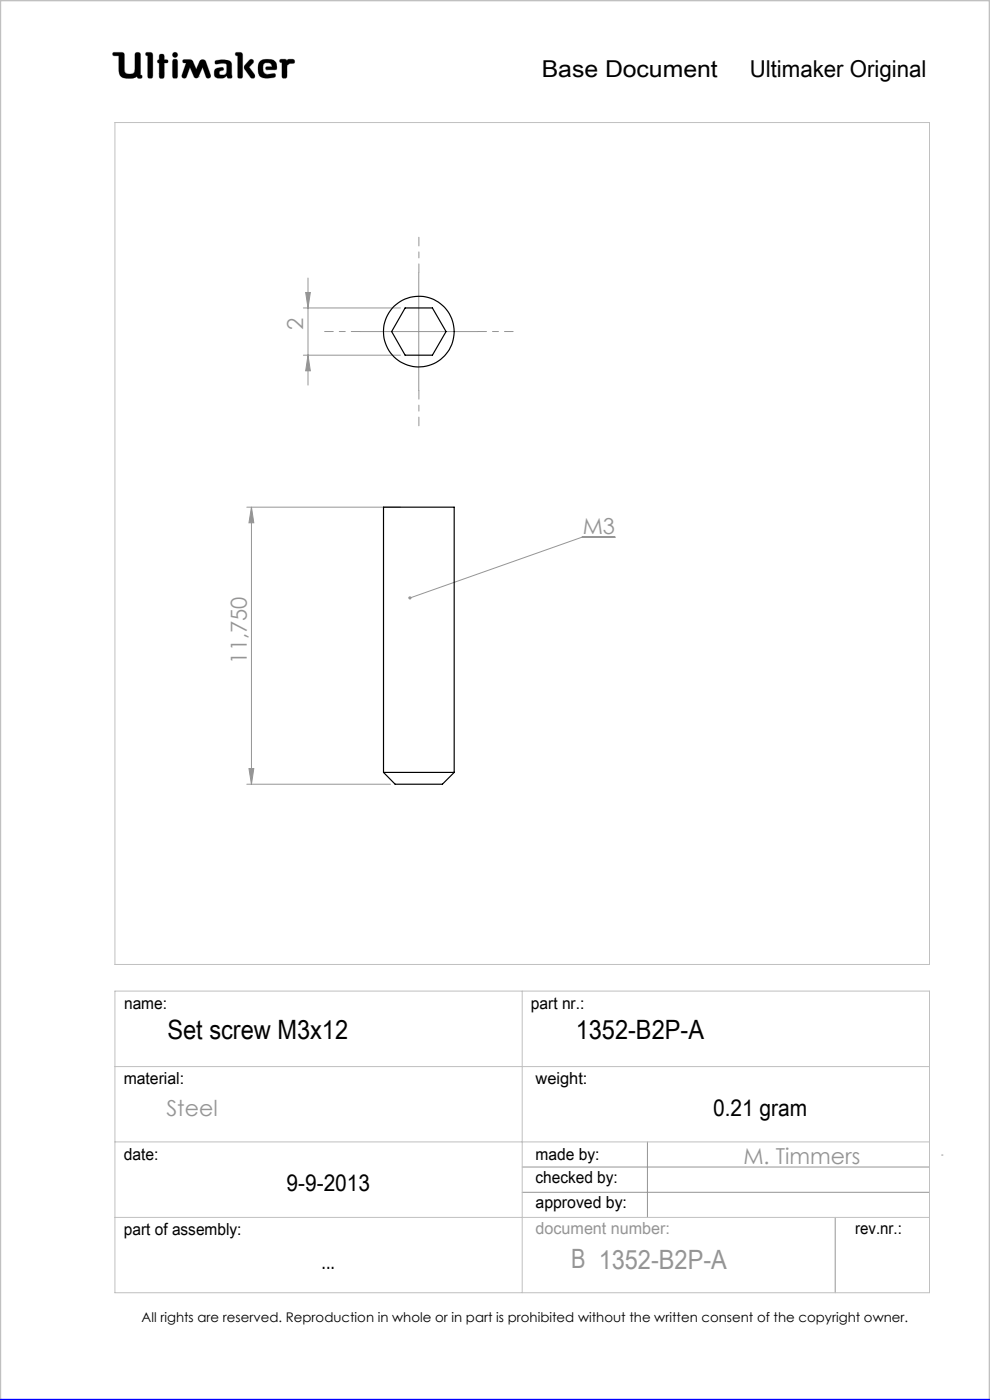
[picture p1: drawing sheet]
<svg xmlns="http://www.w3.org/2000/svg" width="210mm" height="297mm" viewBox="0 0 210 297" stroke-linecap="round" stroke-linejoin="round" font-family="sans-serif">
<g fill="none" stroke="#c0c0c0" stroke-width=".21">
<path d="M24 11.1h1.9l.4 .3 .2 3.9a1.51 1.51 0 0 0 2 0l.2-4a.77 .77 0 0 1 1 0l.1 4.6 .3 .1a.39 .39 0 0 1-.3 .6l-.6-.1-.1-.3-.9 .4-2.1-.1-.6-.5-.3-1.5v-2.7h-1a.39 .39 0 0 1-.3-.2 .39 .39 0 0 1 .1-.5zM31 11.1l1.2 .1 .2 .4-.1 4.8a.6 .6 0 0 1-.6 .2 .6 .6 0 0 1-.4-.5v-4.3l-.4-.1zM33.8 12.7v-1.1a.6 .6 0 0 1 .7-.1 .6 .6 0 0 1 .4 .5v.7h.6a.37 .37 0 0 1 0 .6l-.6 .1-.1 3.1a.6 .6 0 0 1-.6 .1 .6 .6 0 0 1-.4-.5v-2.7M33.8 12.7h.1M33.8 13.4h.1M33.8 15.7h.1M33.8 12.7h-.3l-.1 .3v.2l.4 .2M36.7 11.3l.4-.2 .4 .2 .2 .3-.2 .4-.4 .2-.4-.2-.1-.4zM36.8 12.6h.7l.2 .5v3l-.2 .5h-.7l-.2-.5v-3zM38.9 12.7h1.6l.5 .4 .6 1.6 .7-1.6 .5-.4 .6 .1 1.3 3.1-.1 .5a.53 .53 0 0 1-.5 .2 .53 .53 0 0 1-.4-.3l-.7-2-1 2.1-.4 .2-.4-.2-.9-2.1-.7 2a.54 .54 0 0 1-.5 .3 .54 .54 0 0 1-.5-.2v-.5l.9-2.5-.7-.2zM42.1 16.3h.1M45.6 12.9a3.7 3.7 0 0 1 3.4 .3l.1 .5 .1 2.7a.64 .64 0 0 1-1-.2l-1 .4-1.2-.1a1.15 1.15 0 0 1 0-2l1-.2 .3 .1 .1 .4-.8 .3-.1 .6 .2 .1 .8 .1 .4-.2 .2-.6-.1-1.5a2.59 2.59 0 0 0-2 0l-.4-.2z"/>
<path d="M50 11.1l1.3 .1 .2 .4-.1 4.8a.57 .57 0 0 1-.6 .2 .57 .57 0 0 1-.4-.5v-4.3l-.4-.1zM52.9 12.8l.4-.2 .4 .1 .1 .4-1 1.1 1.2 1.6 .1 .5-.2 .3h-.4l-.4-.2-1.3-2 .1-.6zM55 13.3a2.62 2.62 0 0 1 3.5-.1l.2 1.1-.1 .5h-2l-.3-.2 .1-.4 1.3-.1-.2-.5-.3-.2-.9-.1-.4 .4-.1 1.1 .2 .6 .8 .4 1.5-.2 .1 .1v.6a3.8 3.8 0 0 1-3.3-.1 3.2 3.2 0 0 1-.1-2.9zM56.6 14.8h.1M59.4 12.6h1.2l.3 .3a1.21 1.21 0 0 1 1.5-.2v.7l-.9 .1-.6 .4-.1 2.5a.6 .6 0 0 1-.6 .2 .6 .6 0 0 1-.4-.5v-2.8l-.5-.2zM24.4 26h172.8v178.6h-172.8zM24.4 210.3h172.8v63.9h-172.8zM110.8 210.3v63.9M24.4 226.3h172.8M24.4 242.2h172.8M24.4 258.3h172.8"/>
</g>
<g fill="none" stroke="#959595" stroke-width=".21">
<path d="M65.3 59v22.7M88.8 57.9v25M64.3 65.3h20.6M64.3 75.3h20.6M64.8 62.1h1l-.5 3.2zM65.3 75.3l.5 3.4h-1zM76.3 70.3h25.1M52.4 107.6h32.5M53.3 107.6l.5 3.3h-1zM53.3 107.6v58.8M130.4 113.9h-6.9l-36.5 13M52.4 166.4h30.4"/>
<path d="M52.8 163.1h1l-.5 3.3zM110.8 247.6h86.4M110.8 252.9h86.4M137.3 242.2v16.1M177.2 258.3v15.9M199.7 245h.3"/>
</g>
<path d="M0 297v-297h210v297" fill="none" stroke="#c0c0c0" stroke-width=".5"/>
<path d="M0 297h210" fill="none" stroke="#00f" stroke-width=".5"/>
<path d="M45.7 12.9l-.1 .5 .2 .2 1.2-.2 .9 .1 .2 .3-.1 1.4a.84 .84 0 0 1-.6 .7 .84 .84 0 0 1-.9-.3l.1-.4 .4-.2a.36 .36 0 0 0 .4-.4 .36 .36 0 0 0-.4-.3 1.23 1.23 0 0 0-1.6 1 1.07 1.07 0 0 0 .3 1.1 1.07 1.07 0 0 0 1.1 .2h.6l.3-.2a.28 .28 0 0 1 .4-.3 .28 .28 0 0 1 .2 .4 .57 .57 0 0 0 .6 .2 .57 .57 0 0 0 .3-.6l-.1-2.4a1.23 1.23 0 0 0-1.5-1zM50 11.1v.6l.4 .1v4.6l.3 .2h.5l.3-.3v-4.8l-.4-.4zM53 12.7l-1.2 1.3v.5l1.4 2 .6 .1 .2-.2v-.6l-1.2-1.6 1-.9v-.4l-.4-.3zM55.2 12.9a2.9 2.9 0 0 0 .1 3.4l.5 .2 1 .1 1.4-.2 .3-.2-.1-.5-.2-.1-1.4 .2-.6-.2-.3-.4-.1-.5a.99 .99 0 0 1 .7-1.3 .99 .99 0 0 1 1.2 .7l-1.2 .1-.2 .4 .3 .2h1.5a.51 .51 0 0 0 .6-.1 .51 .51 0 0 0 0-.6 1.62 1.62 0 0 0-2-1.5l-1.1 .1zM59.4 12.6l-.1 .6 .5 .1v3l.2 .3h.6l.3-.4v-2.3l.6-.4 .9-.1 .1-.5-.3-.3h-1l-.3 .3-.4-.3zM36.7 12.7l-.1 .3v3.4l.2 .2h.7l.2-.3v-3.4l-.2-.3zM36.6 11.6a.56 .56 0 0 0 1.1 0 .56 .56 0 0 0-1.1 0zM33.8 11.6v1.1l-.4 .2v.4l.4 .1v2.9l.2 .3h.5l.4-.4v-2.8l.7-.1 .1-.4-.3-.2h-.5v-.8l-.2-.4h-.6zM31 11.1l-.1 .6 .4 .1v4.5l.3 .3h.5l.3-.5v-4.7l-.4-.3zM38.8 12.7v.5l.7 .2-.9 2.5 .1 .6 .5 .1 .3-.2 .8-2.1 .9 2.1 .3 .2h.3l.3-.2 .9-2.1 .7 2.1 .6 .2 .4-.2v-.5l-1-2.8-.3-.4h-.7l-.3 .2-.8 1.8-.9-1.9-.4-.2zM24 11.2v.6h1.2v2.7a1.76 1.76 0 0 0 2.2 2.1h.9l.8-.4 .3 .4h.6l.2-.2-.1-.4-.3-.1v-4.4l-.4-.4h-.5l-.3 .4v3.4a.81 .81 0 0 1-1.1 .8h-.1a.86 .86 0 0 1-1-1.1l-.1-3.3-.4-.2z" fill-rule="evenodd" fill="#000"/>
<path d="M88.9 57.8v-7.5M76.4 70.3h-7.5M101.4 70.3h7.5M88.9 82.8v7.5" fill="none" stroke="#959595" stroke-width=".21" stroke-dasharray="15.2 1.3 1.3 1.3" stroke-dashoffset="13.4"/>
<g fill="#959595">
<path d="M86.7 126.6a.34 .34 0 0 1 .5 .1 .34 .34 0 0 1-.1 .4 .34 .34 0 0 1-.5-.1l.4-.1-.4 .1z"/>
<path d="M53.3 107.6l.5 3.3h-1zM52.8 163.1h1l-.5 3.3zM64.8 62.1h1l-.5 3.2zM65.3 75.3l.5 3.4h-1z"/>
</g>
<g fill="none" stroke="#000" stroke-width=".25">
<path d="M85.9 65.3h5.8l2.9 5-2.9 5h-5.8l-2.8-5zM81.4 163.9v-56.3h14.9v56.3M81.4 163.9h14.9M81.4 163.9l2.4 2.5h10l2.5-2.5"/>
<circle cx="88.8" cy="70.4" r="7.5"/>
</g>
<g font-size="5.6">
<text x="35.5" y="220.3">Set screw M3x12</text>
<text x="122.1" y="220.3">1352-B2P-A</text>
</g>
<text font-size="5.6" fill="#959595" x="121.1" y="269.1">B 1352-B2P-A</text>
<g font-size="4.9">
<text x="114.9" y="16.4">Base Document</text>
<text x="159" y="16.3">Ultimaker Original</text>
<text x="151.3" y="236.7">0.21 gram</text>
<text x="60.8" y="252.7">9-9-2013</text>
<text x="68.2" y="269.3">...</text>
</g>
<g font-size="4.7" fill="#959595">
<text x="64.3" y="70.1" transform="rotate(-90 64.3 70.1)">2</text>
<text x="123.6" y="113.2">M3</text>
<text x="52.3" y="140.8" transform="rotate(-90 52.3 140.8)">11,750</text>
<text x="35.3" y="236.7">Steel</text>
<text x="157.7" y="246.9">M. Timmers</text>
</g>
<g font-size="3.5">
<text x="26.3" y="214.1">name:</text>
<text x="112.6" y="214">part nr.:</text>
<text x="26.2" y="229.9">material:</text>
<text x="113.6" y="229.9">weight:</text>
<text x="26.3" y="246">date:</text>
<text x="113.6" y="246">made by:</text>
<text x="113.6" y="251.1">checked by:</text>
<text x="113.6" y="256.3">approved by:</text>
<text x="26.3" y="262">part of assembly:</text>
<text x="181.4" y="261.9">rev.nr.:</text>
</g>
<text font-size="3.5" fill="#959595" x="113.6" y="261.8">document number:</text>
<text font-size="2.8" x="30" y="280.4">All rights are reserved. Reproduction in whole or in part is prohibited without the written consent of the copyright owner.</text>
</svg>
